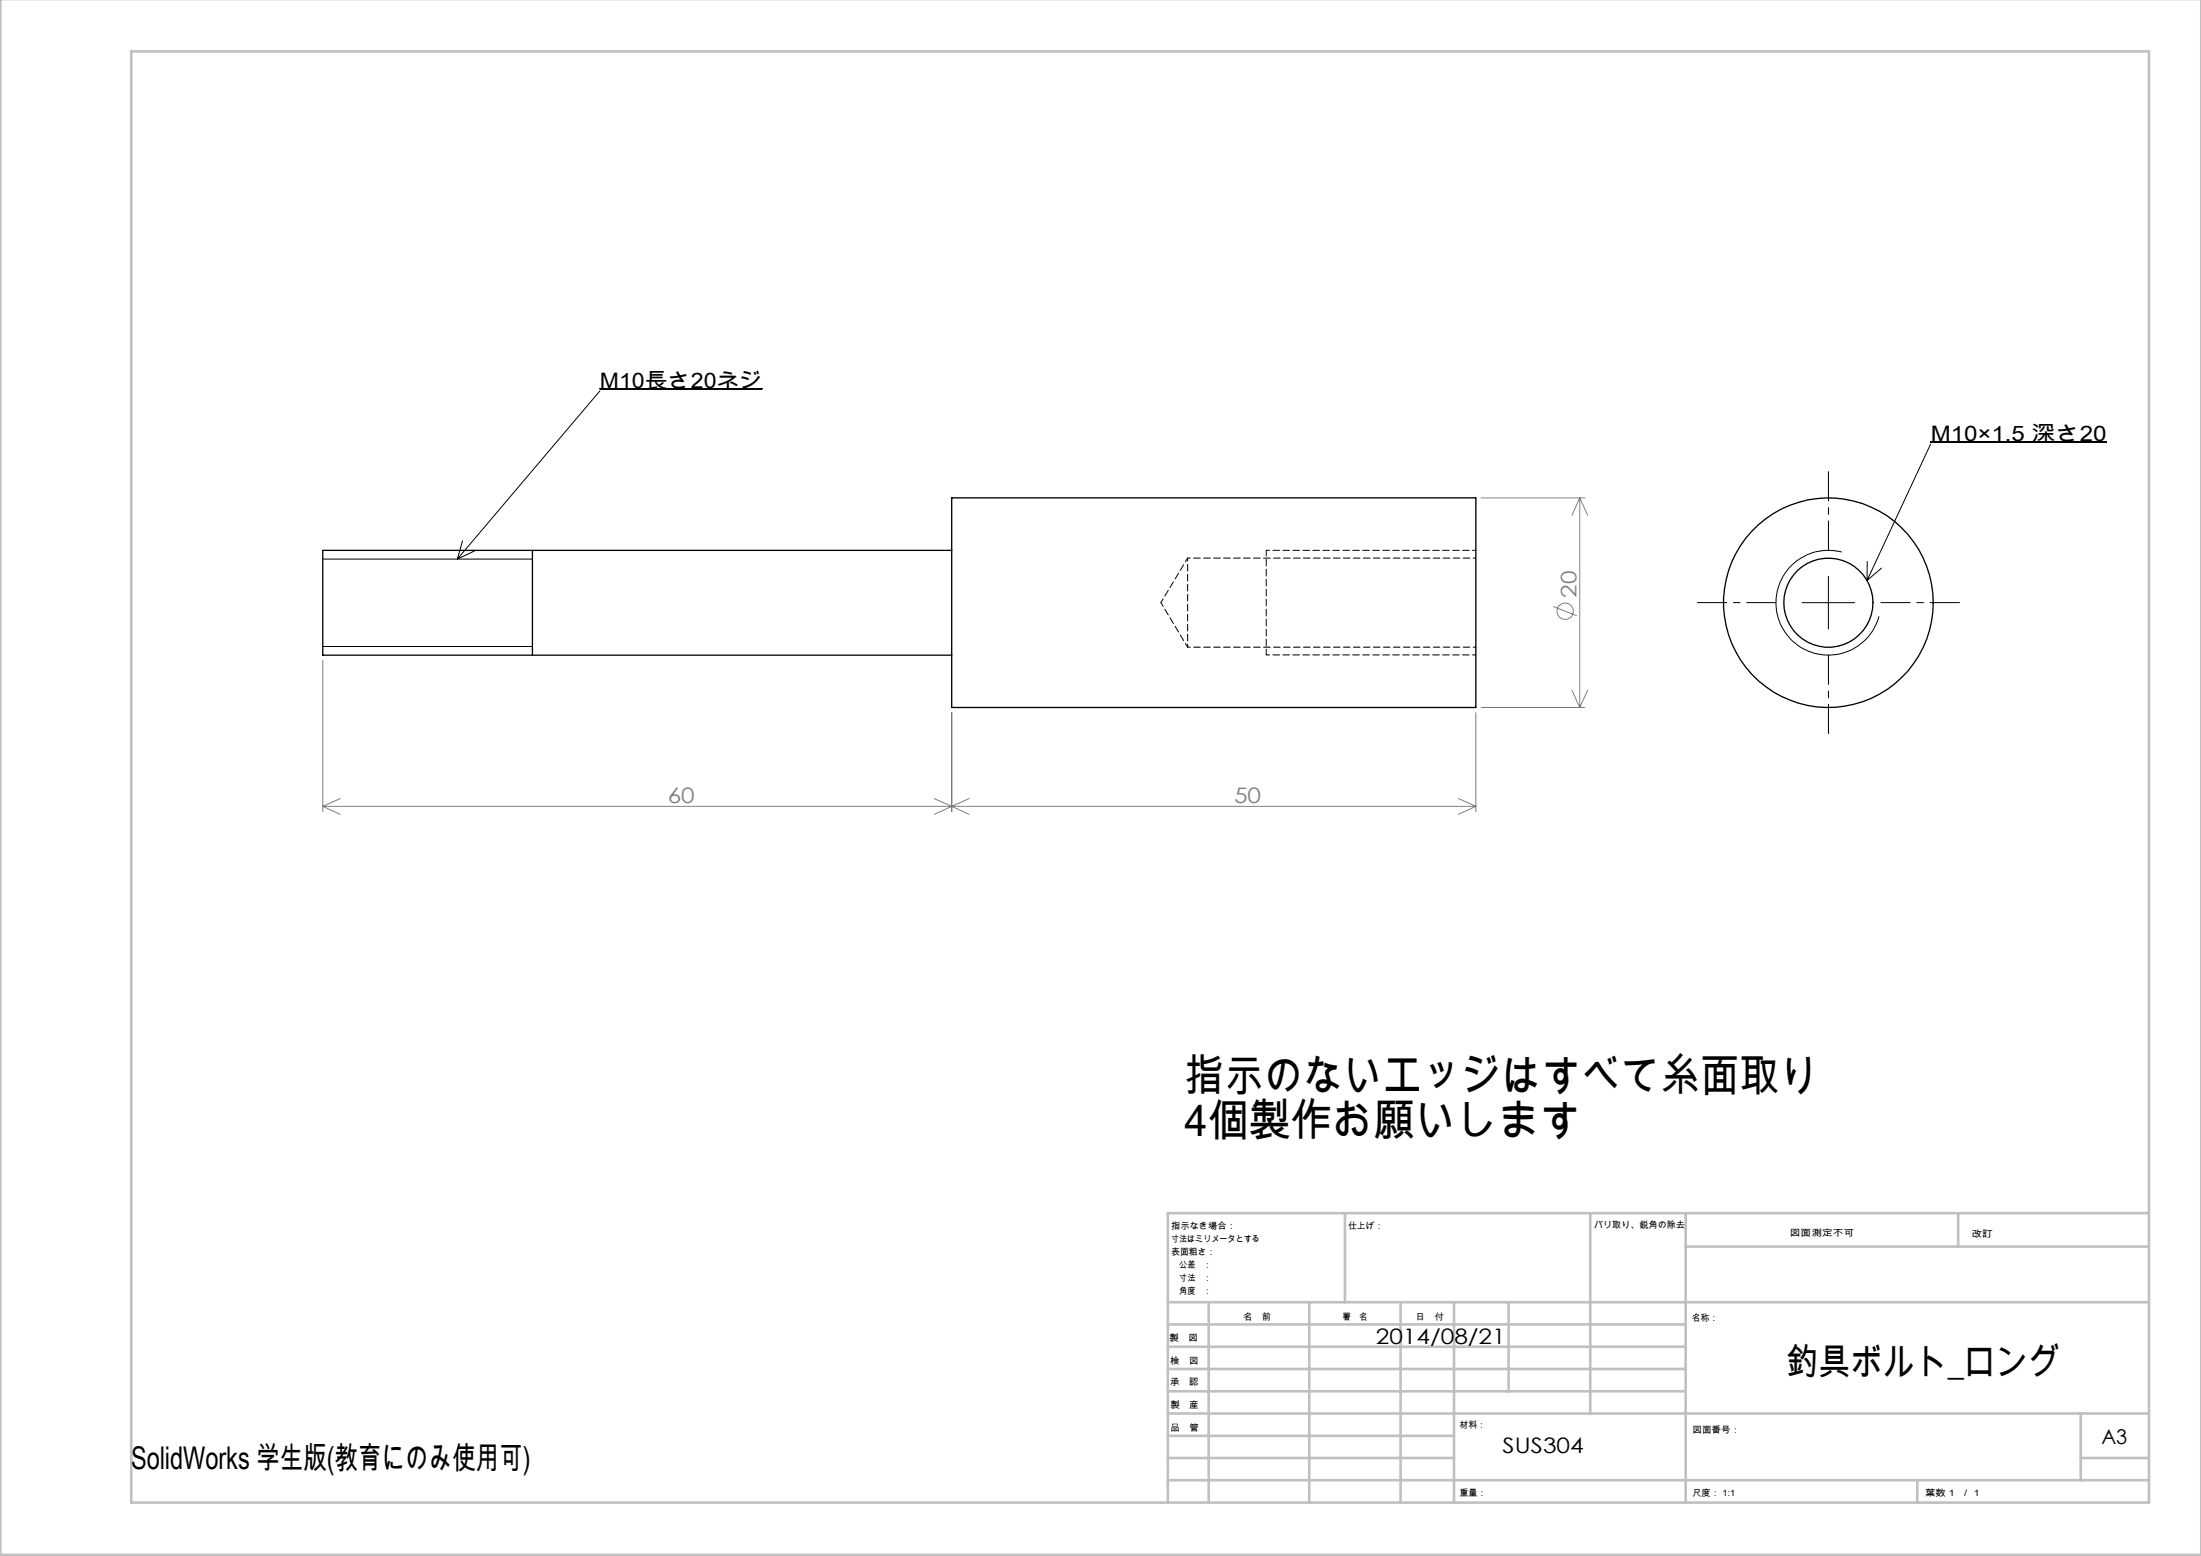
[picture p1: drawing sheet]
<svg xmlns="http://www.w3.org/2000/svg" width="420mm" height="297mm" viewBox="0 0 420 297" stroke-linecap="round" stroke-linejoin="round" font-family="sans-serif">
<g fill="none" stroke="#c0c0c0" stroke-width=".5">
<path d="M.1 -.1v296.9h419.9M25 9.8h385.1v277h-385.1zM256.6 231.6v17M303.5 231.6v38.2M321.7 231.6v55.2M321.7 237.9h88.4M373.7 231.6v6.3M410.1 231.6h-187.3v55.2M222.8 248.6h187.3M222.8 257.1h98.9M222.8 252.8h98.9M230.6 248.6v38.2"/>
<path d="M249.8 248.6v38.2M267.3 248.6v38.2M277.5 248.6v38.2M287.9 248.6v17M222.8 265.6h98.9M222.8 261.3h98.9M222.8 278.3h54.7M222.8 274.1h54.7M222.8 269.8h187.3M397.1 278.3h13M397.1 269.8v12.7M222.8 282.5h187.3"/>
<path d="M365.9 282.5v4.3"/>
</g>
<g fill="none" stroke="#808080" stroke-width=".19">
<path d="M282.6 95h19.8M301.4 95v40M301.4 95l1.6 3.4M301.4 95l-1.4 3.4M296.4 115.8l4.5 1.7M61.6 126v28.9M181.6 136v18.9M281.6 136v18.9M282.6 135h19.8M300 131.8l1.4 3.2M303 131.8l-1.6 3.2M61.6 153.9h220"/>
<path d="M61.6 153.9l3.3 1.5M64.9 152.4l-3.3 1.5M178.3 152.4l3.3 1.5M181.6 153.9l-3.3 1.5M181.6 153.9l3.3 1.5M184.9 152.4l-3.3 1.5M278.3 152.4l3.3 1.5M281.6 153.9l-3.3 1.5"/>
<circle cx="298.7" cy="116.7" r="1.56"/>
</g>
<g fill="none" stroke="#000" stroke-width=".19">
<path d="M114.5 74.2h31M114.5 74.6l-27.2 32.1M368.4 84.3h33.5M368.4 84.8l-12.1 26M61.6 106.7h40M88.3 103.2l-1 3.5M90.6 105.2l-3.3 1.5M343.9 115h10M348.9 110v10M351.5 105.4a10 10 0 0 0-12.3 7.1 10 10 0 0 0 7.1 12.2 10 10 0 0 0 12.3-7.1M356.3 107.2v3.6M359 108.4l-2.7 2.4"/>
<path d="M61.6 123.4h40"/>
</g>
<path d="M338.9 115h-15M348.9 105v-15M358.9 115h15M348.9 125v15" fill="none" stroke="#000" stroke-width=".19" stroke-dasharray="30.5 1.3 1.3 1.3" stroke-dashoffset="24.9"/>
<g fill="none" stroke="#000" stroke-width=".25">
<path d="M181.6 95h100v40h-100zM101.6 105.1v20M181.6 105.1h-120v20h120"/>
<circle cx="348.9" cy="115" r="20"/>
<circle cx="348.9" cy="115" r="8.5"/>
</g>
<path d="M281.6 105h-40M281.6 125h-40" fill="none" stroke="#000" stroke-width=".19" stroke-dasharray="1.3 .6" stroke-dashoffset=".6"/>
<path d="M241.6 105v20" fill="none" stroke="#000" stroke-width=".19" stroke-dasharray="1.3 .6" stroke-dashoffset=".2"/>
<path d="M226.6 106.5v17" fill="none" stroke="#000" stroke-width=".19" stroke-dasharray="1.3 .6" stroke-dashoffset=".7"/>
<path d="M221.5 115l5.1 8.5M226.6 106.5l-5.1 8.5" fill="none" stroke="#000" stroke-width=".19" stroke-dasharray="1.3 .6" stroke-dashoffset=".4"/>
<path d="M281.6 106.5h-55M226.6 123.5h55" fill="none" stroke="#000" stroke-width=".19" stroke-dasharray="1.3 .6" stroke-dashoffset=".8"/>
<g font-size="8.5">
<text x="226" y="208.3">指示のないエッジはすべて糸面取り</text>
<text x="226" y="216.8">4個製作お願いします</text>
</g>
<text font-size="7.1" x="340.8" y="262.5">釣具ボルト_ロング</text>
<text font-size="6" x="25" y="280.4">SolidWorks 学生版(教育にのみ使用可)</text>
<g font-size="4.1">
<text x="114.5" y="74">M10長さ20ネジ</text>
<text x="368.4" y="84.1">M10×1.5 深さ20</text>
<text x="262.5" y="256.6">2014/08/21</text>
<text x="286.7" y="277.3">SUS304</text>
</g>
<g font-size="4.1" fill="#808080">
<text x="300.8" y="114.1" transform="rotate(-90 300.8 114.1)">20</text>
<text x="127.4" y="153.3">60</text>
<text x="235.5" y="153.3">50</text>
</g>
<text font-size="3.9" x="401" y="275.7">A3</text>
<g font-size="1.7">
<text x="223.5" y="234.6">指示なき場合：</text>
<text x="223.5" y="237.1">寸法はミリメータとする</text>
<text x="223.5" y="239.6">表面粗さ：</text>
<text x="257.3" y="234.6">仕上げ：</text>
<text x="304.2" y="234.5">バリ取り、鋭角の除去</text>
<text x="341.6" y="235.9">図面測定不可</text>
<text x="376.2" y="236.1">改訂</text>
<text x="223.5" y="242.1">公差　：</text>
<text x="223.5" y="244.6">寸法　：</text>
<text x="223.5" y="247.1">角度　：</text>
<text x="237.2" y="252">名　前</text>
<text x="252.9" y="251.9">署　名</text>
<text x="270.1" y="251.9">日　付</text>
<text x="223.2" y="256">製　図</text>
<text x="322.8" y="252.2">名称：</text>
<text x="223.3" y="260.3">検　図</text>
<text x="223.3" y="264.4">承　認</text>
<text x="223.3" y="268.7">製　産</text>
<text x="223.4" y="273.1">品　管</text>
<text x="278.5" y="272.5">材料：</text>
<text x="323" y="273.6">図面番号：</text>
<text x="278.5" y="285.5">重量：</text>
<text x="323" y="285.6">尺度： 1:1</text>
<text x="367.4" y="285.6">葉数 1 ／ 1</text>
</g>
</svg>
